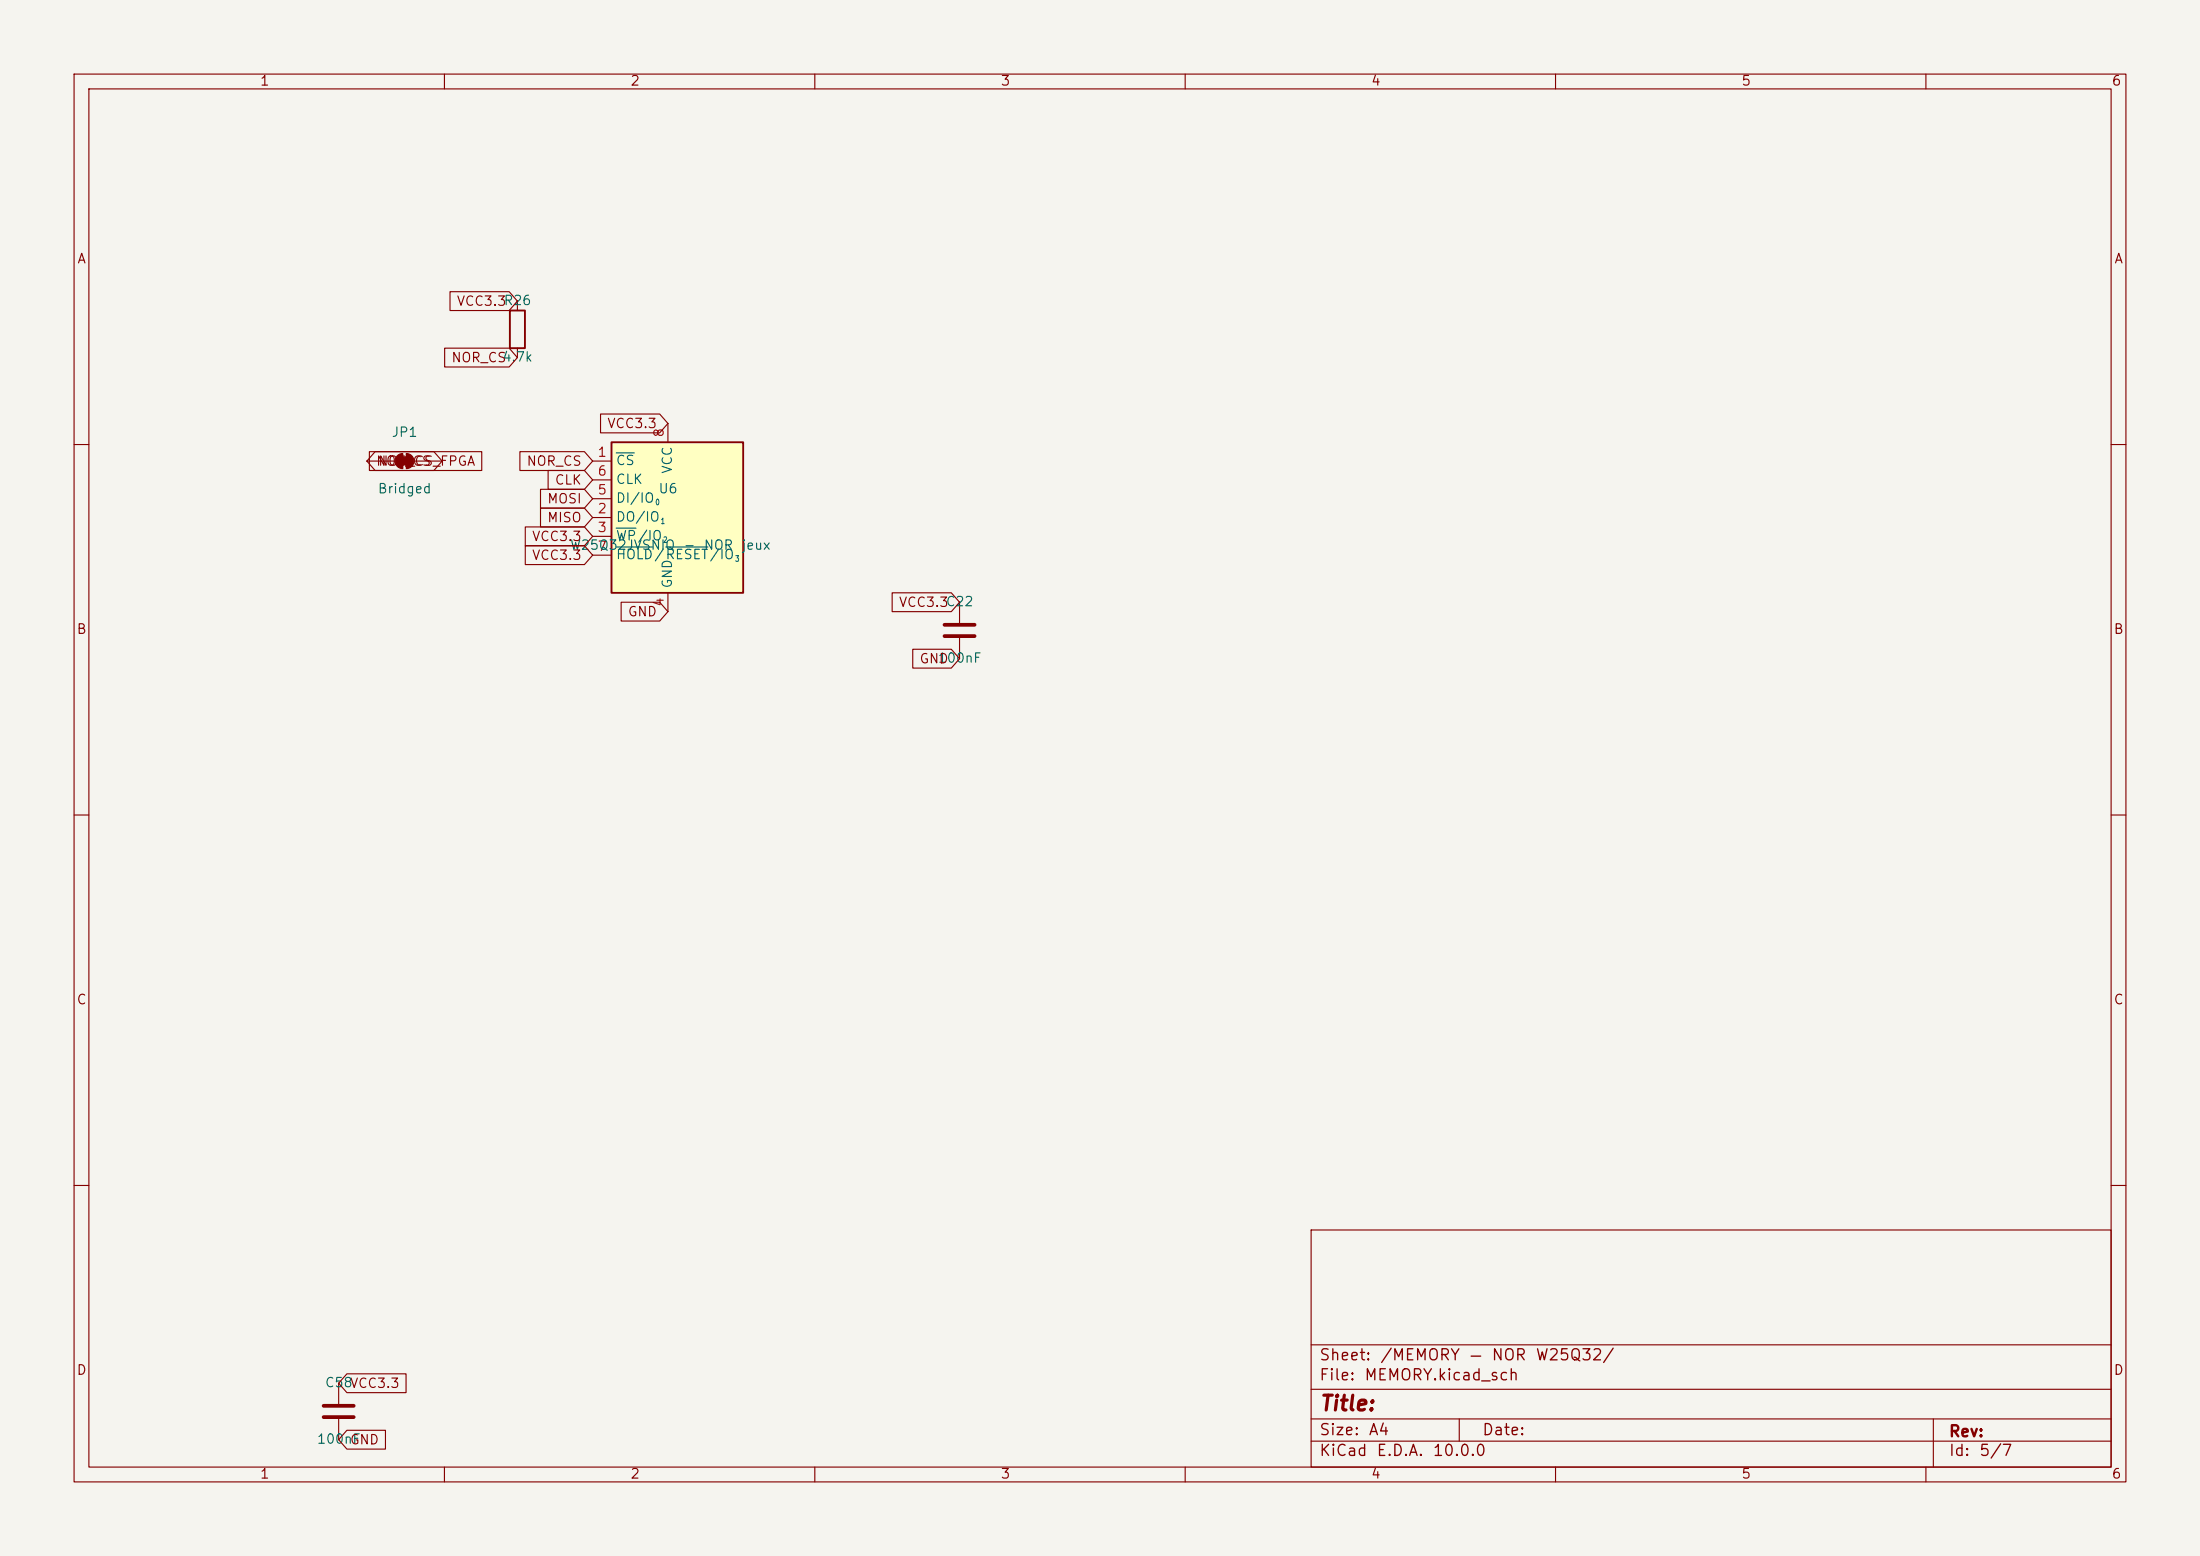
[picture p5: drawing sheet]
<svg xmlns="http://www.w3.org/2000/svg" width="297mm" height="210mm" viewBox="0 0 297 210" stroke-linecap="round" stroke-linejoin="round" font-family="sans-serif">
<path d="M0 0h297v210h-297z" fill="#f5f4ef" stroke="#f5f4ef" stroke-width=".14"/>
<g fill="none" stroke="#840000" stroke-width=".15">
<path d="M10 10h277v190h-277zM12 12h273v186h-273zM60 10v2M110 10v2M160 10v2M210 10v2M260 10v2M10 60h2M285 60h2M129.5 81.3v2.8M129.5 86.1v2.8M10 110h2"/>
<path d="M285 110h2M10 160h2M177 166h108v32h-108zM285 160h2M60 198v2M110 198v2M160 198v2M177 194.5h108M177 191.5h108M177 187.5h108M177 181.5h108M197 191.5v3"/>
<path d="M210 198v2M260 198v2M261 191.5v6.5"/>
</g>
<path d="M127.5 84.3h4.1M127.5 85.9h4.1" fill="none" stroke="#840000" stroke-width=".51"/>
<path d="M82.5 59.7h17.8v20.3h-17.8z" fill="#ffffc2"/>
<path d="M68.8 41.9h2.1v5.1h-2.1zM82.5 59.7h17.8v20.3h-17.8z" fill="none" stroke="#840000" stroke-width=".25"/>
<g fill="none" stroke="#840000" stroke-width=".15">
<path d="M60.8 39.4h7.9l1.1 1.2-1.1 1.3h-7.9zM60 47h8.7l1.1 1.3-1.1 1.2h-8.7zM69.8 40.6v1.3M69.8 47v1.3M81.1 55.9h8l1.1 1.3-1.1 1.2h-8zM90.2 57.2v2.5M49.5 62.2h3.8M49.9 61h8.7l1.1 1.2-1.1 1.3h-8.7zM50.6 61h14.4v2.5h-14.4l-1.1-1.3zM54.4 61.2v2M54.9 61.2v2M55.9 62.2h3.8"/>
<path d="M70.2 61h8.7l1.1 1.2-1.1 1.3h-8.7zM70.9 73.7h8l1.1 1.2-1.1 1.3h-8zM70.9 71.1h8l1.1 1.3-1.1 1.3h-8zM73 68.6h5.9l1.1 1.3-1.1 1.2h-5.9zM73 66h5.9l1.1 1.3-1.1 1.3h-5.9zM74 63.5h4.9l1.1 1.3-1.1 1.2h-4.9zM80 62.2h2.5M80 69.9h2.5M80 72.4h2.5M80 67.3h2.5M80 64.8h2.5M80 74.9h2.5"/>
<path d="M83.9 81.3h5.2l1.1 1.3-1.1 1.2h-5.2zM90.2 80v2.6M120.4 80h8l1.1 1.3-1.1 1.3h-8zM123.2 87.6h5.2l1.1 1.3-1.1 1.3h-5.2zM45.7 186.7v2.8M45.7 191.5v2.8M46.8 193h5.2v2.6h-5.2l-1.1-1.3zM46.8 185.4h8v2.6h-8l-1.1-1.3z"/>
</g>
<path d="M83.2 61.1h2.4M83.2 71.3h2.7M83.2 73.8h4.9M89.9 73.8h5.7" fill="none" stroke="#006464" stroke-width=".15"/>
<path d="M43.7 189.7h4.1M43.7 191.3h4.1" fill="none" stroke="#840000" stroke-width=".51"/>
<g fill="#840000" stroke="#840000" stroke-width=".15">
<path d="M54.1 61.7h1v1h-1z"/>
<path d="M53.6 61.5l.4-.2 .4-.1v2a1.02 1.02 0 0 1-1-.6 1.02 1.02 0 0 1 .2-1.1z"/>
<path d="M54.9 61.2a1.02 1.02 0 0 1 1 1 1.02 1.02 0 0 1-1 1z"/>
</g>
<text font-size="2" fill="#840000" x="178" y="190.9">Title:</text>
<g font-size="1.5" fill="#840000">
<text x="178" y="184">Sheet:</text>
<text x="186.2" y="184">/MEMORY</text>
<text x="198.2" y="184">—</text>
<text x="201.3" y="184">NOR</text>
<text x="207.2" y="184">W25Q32/</text>
<text x="178" y="186.7">File:</text>
<text x="184.1" y="186.7">MEMORY.kicad_sch</text>
<text x="178" y="196.9">KiCad</text>
<text x="178" y="194.1">Size:</text>
<text x="184.7" y="194.1">A4</text>
<text x="185.7" y="196.9">E.D.A.</text>
<text x="193.3" y="196.9">10.0.0</text>
<text x="200" y="194.1">Date:</text>
<text x="263" y="194.3">Rev:</text>
<text x="263" y="196.9">Id:</text>
<text x="267.1" y="196.9">5/7</text>
</g>
<g font-size="1.3" fill="#840000">
<text x="35" y="11.9">1</text>
<text x="85" y="11.9">2</text>
<text x="135" y="11.9">3</text>
<text x="185" y="11.9">4</text>
<text x="235" y="11.9">5</text>
<text x="285" y="11.9">6</text>
<text x="10.3" y="35.9">A</text>
<text x="285.3" y="35.9">A</text>
<text x="61.6" y="41.6">VCC3.3R26</text>
<text x="60.8" y="49.2">NOR_CS4.7k</text>
<text x="81.9" y="58.1">VCC3.3</text>
<text x="50.7" y="63.2">NOR_CS</text>
<text x="51" y="63.2">NOR_CS_FPGA</text>
<text x="71" y="63.2">NOR_CS</text>
<text x="74.8" y="65.7">CLK</text>
<text x="73.8" y="70.8">MISO</text>
<text x="73.8" y="68.3">MOSI</text>
<text x="71.7" y="75.9">VCC3.3</text>
<text x="71.7" y="73.3">VCC3.3</text>
<text x="84.7" y="83.5">GND</text>
<text x="121.3" y="82.2">VCC3.3C22</text>
<text x="10.3" y="85.9">B</text>
<text x="124" y="89.9">GND</text>
<text x="285.3" y="85.9">B</text>
<text x="10.3" y="135.9">C</text>
<text x="285.3" y="135.9">C</text>
<text x="10.3" y="185.9">D</text>
<text x="285.3" y="185.9">D</text>
<text x="47.1" y="195.3">GND</text>
<text x="35" y="199.9">1</text>
<text x="85" y="199.9">2</text>
<text x="135" y="199.9">3</text>
<text x="185" y="199.9">4</text>
<text x="235" y="199.9">5</text>
<text x="285" y="199.9">6</text>
</g>
<g font-size="1.3" fill="#006464">
<text x="52.8" y="59.3">JP1</text>
<text x="83.1" y="63.1">CS</text>
<text x="83.1" y="65.6">CLK</text>
<text x="91" y="64" transform="rotate(-90 91 64)">VCC</text>
<text x="50.9" y="66.9">Bridged</text>
<text x="83.1" y="70.7">DO/IO</text>
<text x="83.1" y="68.2">DI/IO</text>
<text x="88.8" y="66.9">U6</text>
<text x="76.9" y="74.5">W25Q32JVSNIQ</text>
<text x="83.1" y="73.3">WP/IO</text>
<text x="83.1" y="75.8">HOLD/RESET/IO</text>
<text x="92.2" y="74.5">-</text>
<text x="94.9" y="74.5">NOR</text>
<text x="100" y="74.5">jeux</text>
<text x="91" y="79.5" transform="rotate(-90 91 79.5)">GND</text>
<text x="126.5" y="89.8">100nF</text>
<text x="43.8" y="187.6">C58VCC3.3</text>
<text x="42.7" y="195.2">100nF</text>
</g>
<g font-size="1.3" fill="#a90000">
<text x="89.9" y="59.1" transform="rotate(-90 89.9 59.1)">8</text>
<text x="80.6" y="62">1</text>
<text x="80.6" y="64.5">6</text>
<text x="80.6" y="69.6">2</text>
<text x="80.6" y="67.1">5</text>
<text x="80.6" y="72.1">3</text>
<text x="80.6" y="74.7">7</text>
<text x="89.9" y="82" transform="rotate(-90 89.9 82)">4</text>
</g>
<g font-size=".8" fill="#006464">
<text x="88.4" y="68.4">0</text>
<text x="89.1" y="70.9">1</text>
<text x="89.5" y="73.4">2</text>
<text x="99.2" y="76">3</text>
</g>
</svg>
